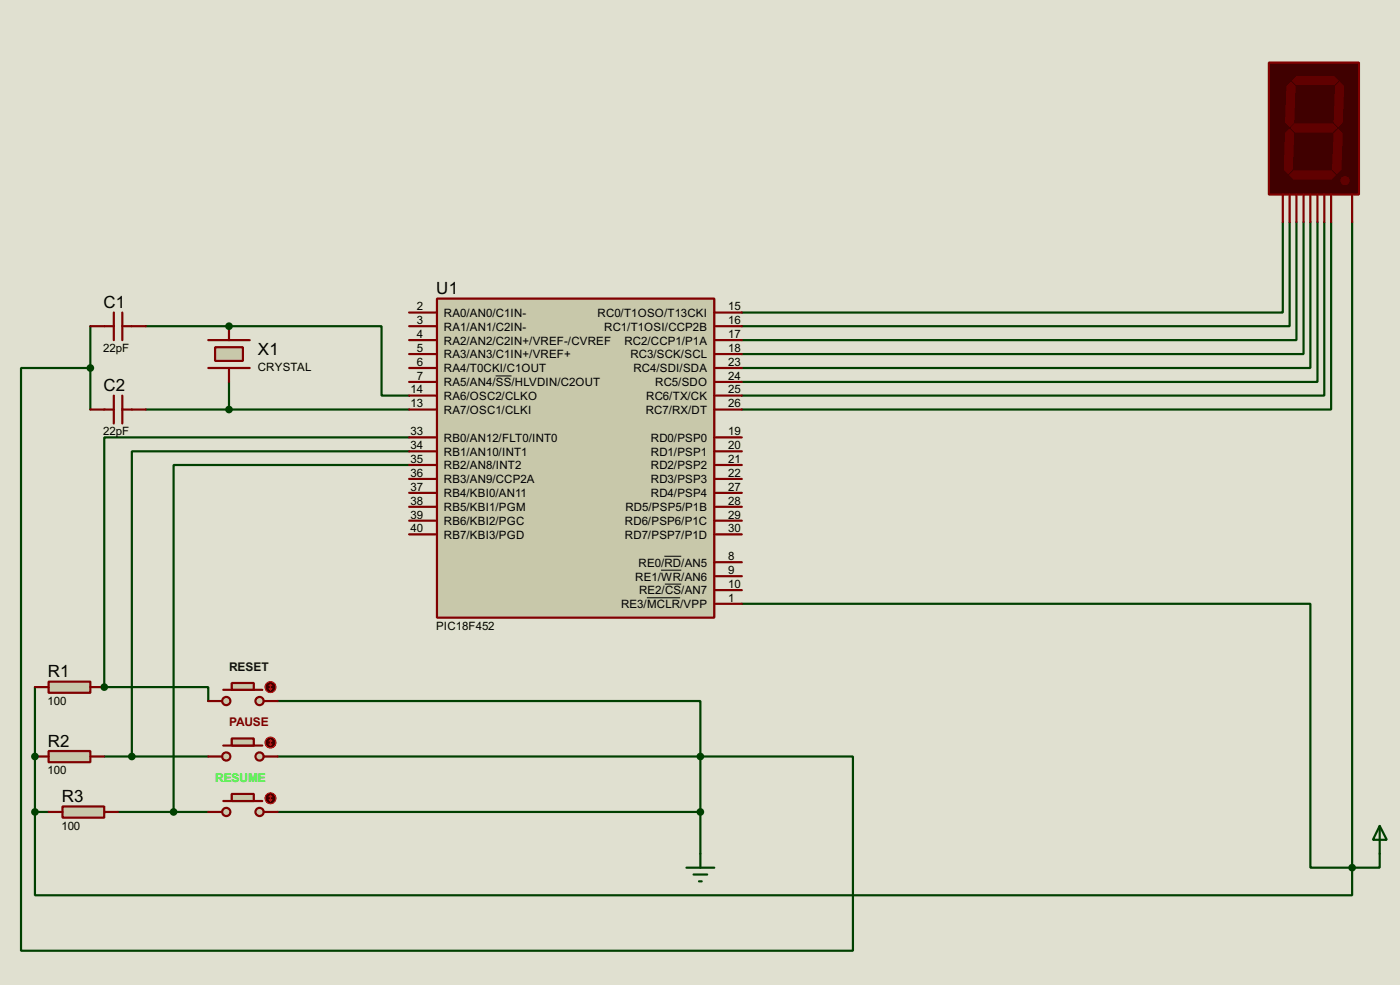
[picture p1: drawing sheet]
<svg xmlns="http://www.w3.org/2000/svg" width="256mm" height="180mm" viewBox="0 0 256 180" stroke-linecap="round" stroke-linejoin="round" font-family="sans-serif">
<path d="M0 0h256.5v180.3h-256.5z" fill="#e0e0d0"/>
<g fill="none" stroke="#004000" stroke-width=".4">
<path d="M235 40.7v16.5h-99.1M236.3 40.7v19h-100.4M237.5 40.7v21.6h-101.6M238.8 40.7v24.1h-102.9M240.1 40.7v26.7h-104.2M241.4 40.7v29.2h-105.5M242.6 40.7v31.7h-106.7M243.9 40.7v34.3h-108M247.7 40.7v118.1M135.9 110.5h104.2v48.3h7.6M6.4 125.8v12.7M50.9 128.3h77.4v10.2"/>
<path d="M50.9 138.5h77.4M128.3 138.5v17.8M50.9 148.6h77.4M252.8 156.3v2.5h-5.1"/>
</g>
<circle cx="6.4" cy="138.5" r=".2" fill="#004000"/>
<path d="M6.4 138.5v10.1M19.1 125.8h19.1v2.5M6.4 148.6v15.3h241.3v-5.1M6.4 148.6h2.5" fill="none" stroke="#004000" stroke-width=".4"/>
<circle cx="19.1" cy="125.8" r=".2" fill="#004000"/>
<path d="M42 59.7h27.9v12.7h5.1M75 80.1h-55.9v45.7M75 82.6h-50.8v55.9M75 85.1h-43.2v63.5M19.1 138.5h19.1M21.6 148.6h16.6" fill="none" stroke="#004000" stroke-width=".4"/>
<circle cx="42" cy="59.7" r=".2" fill="#004000"/>
<path d="M16.6 59.7v15.3M26.7 59.7h15.3M16.6 67.4h-12.7v106.6h152.4v-35.5h-28M26.7 75h48.3M42 69.9v5.1" fill="none" stroke="#004000" stroke-width=".4"/>
<path d="M80.1 54.7h50.8v58.4h-50.8z" fill="#c8c8aa" stroke="#800000" stroke-width=".4"/>
<g fill="none" stroke="#800000" stroke-width=".4">
<path d="M75 57.2h5.1M75 59.7h5.1M130.9 57.2h5M130.9 59.7h5M75 62.3h5.1M75 64.8h5.1M75 67.4h5.1M75 69.9h5.1M75 72.4h5.1M75 75h5.1M130.9 62.3h5M130.9 64.8h5"/>
<path d="M130.9 67.4h5M130.9 69.9h5M130.9 72.4h5M130.9 75h5M75 80.1h5.1M75 82.6h5.1M75 85.1h5.1M75 87.7h5.1M75 90.2h5.1M75 92.8h5.1M75 95.3h5.1M75 97.8h5.1"/>
<path d="M130.9 80.1h5M130.9 82.6h5M130.9 85.1h5M130.9 87.7h5M130.9 90.2h5M130.9 92.8h5M130.9 95.3h5M130.9 97.8h5M130.9 102.9h5M130.9 105.5h5M130.9 108h5M130.9 110.5h5"/>
</g>
<path d="M90.8 68.8h2.9M118.5 109.4h6.1M121.1 104.4h3.7M121.7 101.8h3.1M121.8 106.9h3" fill="none" stroke="#000" stroke-width=".18"/>
<path d="M232.5 11.5h16.5v24.1h-16.5z" fill="#400000" stroke="#800000" stroke-width=".4"/>
<g fill="#600000" stroke="#600000" stroke-width=".18">
<path d="M236.8 14.8l.7-.8h6.9l.8 .8-.8 .7h-6.9z" fill-rule="evenodd"/>
<path d="M245.4 15l.8 .8-.3 6.6-.7 .8-.8-.8 .3-6.6z" fill-rule="evenodd"/>
<path d="M236.5 23.4l.8-.7h6.8l.8 .7-.8 .8h-6.8z" fill-rule="evenodd"/>
<path d="M236.5 15l.8 .8-.3 6.6-.7 .8-.8-.8 .3-6.6z" fill-rule="evenodd"/>
<path d="M244.4 24.4l.8-.7 .7 .7-.2 6.6-.8 .8-.8-.8z" fill-rule="evenodd"/>
<path d="M237 31.3h6.9l.8 .8-.8 .7h-6.9l-.7-.7z" fill-rule="evenodd"/>
<path d="M235.5 24.4l.8-.7 .7 .7-.2 6.6-.8 .8-.7-.8z" fill-rule="evenodd"/>
<circle cx="246.4" cy="33.1" r=".75"/>
</g>
<path d="M235 35.6v5.1M236.3 35.6v5.1M237.5 35.6v5.1M238.8 35.6v5.1M240.1 35.6v5.1M241.4 35.6v5.1M242.6 35.6v5.1M243.9 35.6v5.1M247.7 35.6v5.1" fill="none" stroke="#800000" stroke-width=".4"/>
<path d="M125.8 158.8h5.1M128.3 156.3v2.5M252.8 151.2l1.3 2.5h-2.6zM252.8 151.2v5.1M127.1 160.1h2.5M128.1 161.3h.5" fill="none" stroke="#004000" stroke-width=".4"/>
<g fill="#c8c8aa" stroke="#800000" stroke-width=".4">
<circle cx="47.5" cy="138.5" r=".75"/>
<circle cx="41.4" cy="138.5" r=".75"/>
</g>
<path d="M40.9 136.5h7.2" fill="none" stroke="#800000" stroke-width=".4"/>
<path d="M42.5 135.2h4v1.3h-4z" fill="#c8c8aa" stroke="#800000" stroke-width=".4"/>
<path d="M38.2 138.5h2.5M48.3 138.5h2.6" fill="none" stroke="#800000" stroke-width=".4"/>
<circle cx="49.5" cy="135.9" r="1" fill="#400000" stroke="#f00" stroke-width=".2"/>
<path d="M49.3 136.2l.3 .3M49.6 135.4v1.1M49.6 135.4l-.3 .3M49.6 135.4l.2 .3M49.8 136.2l-.2 .3" fill="none" stroke="#f00" stroke-width=".2"/>
<g fill="#c8c8aa" stroke="#800000" stroke-width=".4">
<circle cx="47.5" cy="128.3" r=".75"/>
<circle cx="41.4" cy="128.3" r=".75"/>
</g>
<path d="M40.9 126.3h7.2" fill="none" stroke="#800000" stroke-width=".4"/>
<path d="M42.5 125h4v1.3h-4z" fill="#c8c8aa" stroke="#800000" stroke-width=".4"/>
<path d="M38.2 128.3h2.5M48.3 128.3h2.6" fill="none" stroke="#800000" stroke-width=".4"/>
<circle cx="49.5" cy="125.8" r="1" fill="#400000" stroke="#f00" stroke-width=".2"/>
<path d="M49.3 126l.3 .3M49.6 125.3v1M49.6 125.3l-.3 .2M49.6 125.3l.2 .2M49.8 126l-.2 .3" fill="none" stroke="#f00" stroke-width=".2"/>
<g fill="#c8c8aa" stroke="#800000" stroke-width=".4">
<circle cx="47.5" cy="148.6" r=".75"/>
<circle cx="41.4" cy="148.6" r=".75"/>
</g>
<path d="M40.9 146.6h7.2" fill="none" stroke="#800000" stroke-width=".4"/>
<path d="M42.5 145.3h4v1.3h-4z" fill="#c8c8aa" stroke="#800000" stroke-width=".4"/>
<path d="M38.2 148.6h2.5M48.3 148.6h2.6" fill="none" stroke="#800000" stroke-width=".4"/>
<circle cx="49.5" cy="146.1" r="1" fill="#400000" stroke="#f00" stroke-width=".2"/>
<path d="M49.3 146.4l.3 .2M49.6 145.6v1M49.6 145.6l-.3 .3M49.6 145.6l.2 .3M49.8 146.4l-.2 .2" fill="none" stroke="#f00" stroke-width=".2"/>
<g fill="#004000" stroke="#004000" stroke-width=".4">
<circle cx="128.3" cy="138.5" r=".5"/>
<circle cx="128.3" cy="148.6" r=".5"/>
<circle cx="247.7" cy="158.8" r=".5"/>
</g>
<path d="M8.9 124.8h7.7v2h-7.7z" fill="#c8c8aa" stroke="#800000" stroke-width=".4"/>
<path d="M6.4 125.8h2.5M16.6 125.8h2.5" fill="none" stroke="#800000" stroke-width=".4"/>
<path d="M8.9 137.5h7.7v2h-7.7z" fill="#c8c8aa" stroke="#800000" stroke-width=".4"/>
<path d="M6.4 138.5h2.5M16.6 138.5h2.5" fill="none" stroke="#800000" stroke-width=".4"/>
<path d="M11.5 147.6h7.6v2.1h-7.6z" fill="#c8c8aa" stroke="#800000" stroke-width=".4"/>
<path d="M38.2 62.3h7.6M38.2 67.4h7.6M8.9 148.6h2.6M19.1 148.6h2.5" fill="none" stroke="#800000" stroke-width=".4"/>
<g fill="#004000" stroke="#004000" stroke-width=".4">
<circle cx="6.4" cy="138.5" r=".5"/>
<circle cx="6.4" cy="148.6" r=".5"/>
<circle cx="19.1" cy="125.8" r=".5"/>
<circle cx="24.1" cy="138.5" r=".5"/>
<circle cx="31.8" cy="148.6" r=".5"/>
</g>
<path d="M39.4 63.6h5.1v2.5h-5.1z" fill="#c8c8aa" stroke="#800000" stroke-width=".4"/>
<path d="M16.6 59.7h4.3M20.9 57.2v5.1M22.4 57.2v5.1M22.4 59.7h4.3M42 59.7v2.6M16.6 75h4.3M20.9 72.4v5.1M22.4 72.4v5.1M22.4 75h4.3M42 67.4v2.5" fill="none" stroke="#800000" stroke-width=".4"/>
<g fill="#004000" stroke="#004000" stroke-width=".4">
<circle cx="41.9" cy="59.7" r=".5"/>
<circle cx="41.9" cy="75" r=".5"/>
<circle cx="16.5" cy="67.4" r=".5"/>
</g>
<g font-size="3.5">
<text x="79.9" y="53.9">U1</text>
<text x="19" y="56.4">C1</text>
<text x="47.3" y="64.9">X1</text>
<text x="19" y="71.6">C2</text>
<text x="8.8" y="124">R1</text>
<text x="8.8" y="136.7">R2</text>
<text x="11.3" y="146.8">R3</text>
</g>
<text font-size="2.5" fill="#000040" x="42" y="122.8">RESET</text>
<text font-size="2.5" fill="#800000" x="42" y="132.9">PAUSE</text>
<text font-size="2.5" fill="#0f0" x="39.4" y="143.1">RESUME</text>
<g font-size="2.4">
<text x="76.4" y="56.8">2</text>
<text x="76.4" y="59.3">3</text>
<text x="81.3" y="58">RA0/AN0/C1IN-</text>
<text x="109.5" y="58">RC0/T1OSO/T13CKI</text>
<text x="133.4" y="56.8">15</text>
<text x="133.4" y="59.3">16</text>
<text x="18.9" y="64.5">22pF</text>
<text x="76.4" y="61.9">4</text>
<text x="76.4" y="64.4">5</text>
<text x="81.3" y="60.5">RA1/AN1/C2IN-</text>
<text x="81.3" y="63.1">RA2/AN2/C2IN+/VREF-/CVREF</text>
<text x="81.3" y="65.6">RA3/AN3/C1IN+/VREF+</text>
<text x="110.7" y="60.5">RC1/T1OSI/CCP2B</text>
<text x="114.4" y="63.1">RC2/CCP1/P1A</text>
<text x="115.5" y="65.6">RC3/SCK/SCL</text>
<text x="133.4" y="61.9">17</text>
<text x="133.4" y="64.4">18</text>
<text x="47.2" y="67.9">CRYSTAL</text>
<text x="75.2" y="72">14</text>
<text x="76.4" y="67">6</text>
<text x="76.4" y="69.5">7</text>
<text x="81.3" y="68.1">RA4/T0CKI/C1OUT</text>
<text x="81.3" y="70.7">RA5/AN4/SS/HLVDIN/C2OUT</text>
<text x="116" y="68.1">RC4/SDI/SDA</text>
<text x="120" y="70.7">RC5/SDO</text>
<text x="133.4" y="67">23</text>
<text x="133.4" y="69.5">24</text>
<text x="133.4" y="72">25</text>
<text x="75.2" y="74.6">13</text>
<text x="81.3" y="73.2">RA6/OSC2/CLKO</text>
<text x="81.3" y="75.8">RA7/OSC1/CLKI</text>
<text x="118.3" y="75.8">RC7/RX/DT</text>
<text x="118.4" y="73.2">RC6/TX/CK</text>
<text x="133.4" y="74.6">26</text>
<text x="18.9" y="79.7">22pF</text>
<text x="75.2" y="79.7">33</text>
<text x="75.2" y="82.2">34</text>
<text x="81.3" y="80.8">RB0/AN12/FLT0/INT0</text>
<text x="81.3" y="83.4">RB1/AN10/INT1</text>
<text x="119.2" y="80.8">RD0/PSP0</text>
<text x="119.2" y="83.4">RD1/PSP1</text>
<text x="133.4" y="79.7">19</text>
<text x="133.4" y="82.2">20</text>
<text x="75.2" y="84.7">35</text>
<text x="75.2" y="87.3">36</text>
<text x="75.2" y="89.8">37</text>
<text x="81.3" y="85.9">RB2/AN8/INT2</text>
<text x="81.3" y="88.5">RB3/AN9/CCP2A</text>
<text x="119.2" y="85.9">RD2/PSP2</text>
<text x="119.2" y="88.5">RD3/PSP3</text>
<text x="133.4" y="84.7">21</text>
<text x="133.4" y="87.3">22</text>
<text x="133.4" y="89.8">27</text>
<text x="75.2" y="92.4">38</text>
<text x="75.2" y="94.9">39</text>
<text x="81.3" y="91">RB4/KBI0/AN11</text>
<text x="81.3" y="93.6">RB5/KBI1/PGM</text>
<text x="114.6" y="93.6">RD5/PSP5/P1B</text>
<text x="119.2" y="91">RD4/PSP4</text>
<text x="133.4" y="92.4">28</text>
<text x="133.4" y="94.9">29</text>
<text x="75.2" y="97.4">40</text>
<text x="81.3" y="96.1">RB6/KBI2/PGC</text>
<text x="81.3" y="98.6">RB7/KBI3/PGD</text>
<text x="114.5" y="96.1">RD6/PSP6/P1C</text>
<text x="114.5" y="98.6">RD7/PSP7/P1D</text>
<text x="133.4" y="97.4">30</text>
<text x="116.4" y="106.3">RE1/WR/AN6</text>
<text x="117" y="103.7">RE0/RD/AN5</text>
<text x="133.4" y="102.5">8</text>
<text x="133.4" y="105.1">9</text>
<text x="133.4" y="107.6">10</text>
<text x="113.8" y="111.3">RE3/MCLR/VPP</text>
<text x="117.1" y="108.8">RE2/CS/AN7</text>
<text x="133.4" y="110.1">1</text>
<text x="79.9" y="115.3">PIC18F452</text>
<text x="8.7" y="129">100</text>
<text x="8.7" y="141.7">100</text>
<text x="11.3" y="151.9">100</text>
</g>
</svg>
